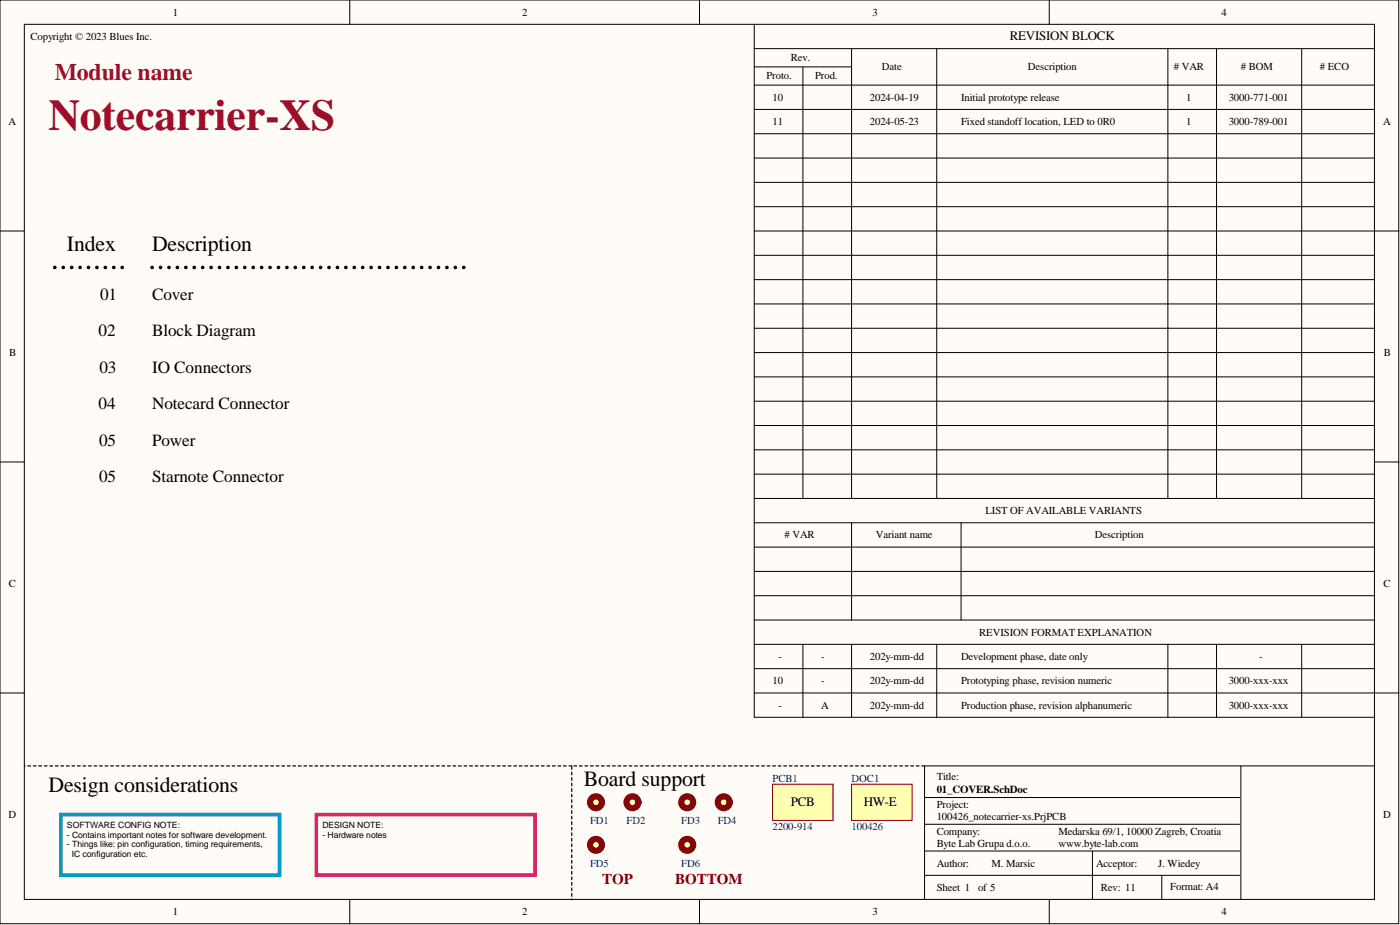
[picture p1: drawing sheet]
<svg xmlns="http://www.w3.org/2000/svg" width="292mm" height="193mm" viewBox="0 0 292 193" stroke-linecap="round" stroke-linejoin="round" font-family="sans-serif">
<g fill="#fffcf8" stroke="#000" stroke-width=".21">
<path d="M0 0h291.8v192.7h-291.8z"/>
<path d="M5.1 5.1h281.7v182.5h-281.7z"/>
</g>
<g fill="none" stroke="#000" stroke-width=".21">
<path d="M73 0v5.1M145.9 0v5.1M157.4 5.1v144.5h129.4M157.4 10.1h129.4M157.4 14h20.3M157.4 17.8h129.4M167.5 14v90M177.7 10.1v93.9M195.4 10.1v93.9M218.9 0v5.1M243.7 10.1v93.9M253.8 10.1v93.9"/>
<path d="M271.6 10.1v93.9M157.4 22.8h129.4M157.4 27.9h129.4M157.4 33h129.4M157.4 38h129.4M0 48.2h5.1M157.4 48.2h134.5M157.4 43.1h129.4M157.4 53.3h129.4M157.4 58.3h129.4M157.4 63.4h129.4M157.4 68.5h129.4"/>
<path d="M157.4 73.6h129.4M157.4 78.6h129.4M0 96.4h5.1M157.4 83.7h129.4M157.4 88.8h129.4M157.4 93.8h129.4M157.4 98.9h129.4M286.8 96.4h5.1M157.4 104h129.4M157.4 114.1h129.4M157.4 119.2h129.4M157.4 109.1h129.4"/>
<path d="M177.7 109.1v20.2M200.5 109.1v20.2M157.4 124.3h129.4M157.4 134.4h129.4M157.4 139.5h129.4M157.4 129.3h129.4M167.5 134.4v15.2M177.7 134.4v15.2M195.4 134.4v15.2M243.7 134.4v15.2M253.8 134.4v15.2M271.6 134.4v15.2"/>
<path d="M0 144.6h5.1M157.4 144.6h134.5M258.9 159.8v27.9M286.8 159.8h-93.9v27.9M192.9 166.4h65.7M192.9 172h65.7M192.9 177.5h65.7M227.9 177.5v10.2M73 187.7v5.1M145.9 187.7v5.1M192.9 182.6h65.7M218.9 187.7v5.1"/>
<path d="M242.4 182.6v5.1"/>
</g>
<path d="M12.7 169.9h45.6v12.7h-45.6z" fill="none" stroke="#009cca" stroke-width=".76"/>
<path d="M66 169.9h45.6v12.7h-45.6z" fill="none" stroke="#da2467" stroke-width=".76"/>
<path d="M124.4 167.4h1.2" fill="none" stroke="#000" stroke-width=".25"/>
<circle cx="124.3" cy="167.4" r="1.24" fill="#ffffb0" stroke="#800000" stroke-width="1.3"/>
<path d="M132 167.4h1.3" fill="none" stroke="#000" stroke-width=".25"/>
<circle cx="132" cy="167.4" r="1.24" fill="#ffffb0" stroke="#800000" stroke-width="1.3"/>
<path d="M192.9 159.8h-73.6v27.9" fill="none" stroke="#000" stroke-width=".25" stroke-dasharray=".6 .6"/>
<path d="M124.4 176.3h1.2" fill="none" stroke="#000" stroke-width=".25"/>
<circle cx="124.3" cy="176.2" r="1.24" fill="#ffffb0" stroke="#800000" stroke-width="1.3"/>
<g fill="#ffffb0" stroke="#800000" stroke-width=".21">
<path d="M161.2 163.6h12.6v7.5h-12.6z"/>
<path d="M177.7 163.6h12.6v7.5h-12.6z"/>
</g>
<path d="M119.3 159.8h-114.2" fill="none" stroke="#000" stroke-width=".25" stroke-dasharray=".6 .6"/>
<path d="M143.4 167.4h1.3" fill="none" stroke="#000" stroke-width=".25"/>
<circle cx="143.4" cy="167.4" r="1.24" fill="#ffffb0" stroke="#800000" stroke-width="1.3"/>
<path d="M151 167.4h1.3" fill="none" stroke="#000" stroke-width=".25"/>
<circle cx="151" cy="167.4" r="1.24" fill="#ffffb0" stroke="#800000" stroke-width="1.3"/>
<path d="M143.4 176.3h1.3" fill="none" stroke="#000" stroke-width=".25"/>
<circle cx="143.4" cy="176.2" r="1.24" fill="#ffffb0" stroke="#800000" stroke-width="1.3"/>
<path d="M11.4 55.8h15.3M31.7 55.8h66" fill="none" stroke="#000" stroke-width=".76" stroke-dasharray="0 1.7"/>
<text font-size="9.2" fill="#9e0e29" x="10.2" y="27.2">Notecarrier-XS</text>
<text font-size="4.9" fill="#9e0e29" x="11.4" y="16.7">Module name</text>
<g font-size="4.5">
<text x="14" y="52.3">Index</text>
<text x="31.7" y="52.3">Description</text>
<text x="10.2" y="165.2">Design considerations</text>
<text x="121.8" y="163.9">Board support</text>
</g>
<g font-size="3.6">
<text x="20.9" y="62.6">01</text>
<text x="31.7" y="62.6">Cover</text>
<text x="20.6" y="70.2">02</text>
<text x="31.7" y="70.2">Block Diagram</text>
<text x="20.7" y="77.8">03</text>
<text x="31.7" y="77.8">IO Connectors</text>
<text x="20.6" y="85.4">04</text>
<text x="31.7" y="85.4">Notecard Connector</text>
<text x="20.7" y="93">05</text>
<text x="31.7" y="93">Power</text>
<text x="20.7" y="100.6">05</text>
<text x="31.7" y="100.6">Starnote Connector</text>
</g>
<g font-size="3.1" fill="#800000">
<text x="125.6" y="184.4">TOP</text>
<text x="140.9" y="184.4">BOTTOM</text>
</g>
<g font-size="2.7">
<text x="210.7" y="8.3">REVISION BLOCK</text>
<text x="165" y="168.1">PCB</text>
<text x="180.2" y="168.1">HW-E</text>
</g>
<text font-size="2.3" x="195.4" y="165.3">01_COVER.SchDoc</text>
<g font-size="2.2">
<text x="36.1" y="3.3">1</text>
<text x="108.9" y="3.3">2</text>
<text x="182" y="3.3">3</text>
<text x="254.9" y="3.3">4</text>
<text x="6.3" y="8.3">Copyright © 2023 Blues Inc.</text>
<text x="159.9" y="16.4">Proto.</text>
<text x="165" y="12.6">Rev.</text>
<text x="170.1" y="16.4">Prod.</text>
<text x="184" y="14.7">Date</text>
<text x="214.5" y="14.7">Description</text>
<text x="244.9" y="14.7"># VAR</text>
<text x="258.9" y="14.7"># BOM</text>
<text x="275.4" y="14.7"># ECO</text>
<text x="161.2" y="21">10</text>
<text x="181.5" y="21">2024-04-19</text>
<text x="200.5" y="21">Initial prototype release</text>
<text x="247.5" y="21">1</text>
<text x="256.4" y="21">3000-771-001</text>
<text x="1.8" y="26.1">A</text>
<text x="161.2" y="26.1">11</text>
<text x="181.5" y="26.1">2024-05-23</text>
<text x="200.5" y="26.1">Fixed standoff location, LED to 0R0</text>
<text x="247.5" y="26.1">1</text>
<text x="256.4" y="26.1">3000-789-001</text>
<text x="288.6" y="26.1">A</text>
<text x="1.9" y="74.3">B</text>
<text x="288.7" y="74.3">B</text>
<text x="205.6" y="107.2">LIST OF AVAILABLE VARIANTS</text>
<text x="163.7" y="112.3"># VAR</text>
<text x="182.8" y="112.3">Variant name</text>
<text x="228.4" y="112.3">Description</text>
<text x="1.9" y="122.5">C</text>
<text x="288.7" y="122.5">C</text>
<text x="162.4" y="137.7">-</text>
<text x="171.3" y="137.7">-</text>
<text x="181.5" y="137.7">202y-mm-dd</text>
<text x="200.5" y="137.7">Development phase, date only</text>
<text x="204.3" y="132.6">REVISION FORMAT EXPLANATION</text>
<text x="262.7" y="137.7">-</text>
<text x="161.2" y="142.8">10</text>
<text x="171.3" y="142.8">-</text>
<text x="181.5" y="142.8">202y-mm-dd</text>
<text x="200.5" y="142.8">Prototyping phase, revision numeric</text>
<text x="256.4" y="142.8">3000-xxx-xxx</text>
<text x="162.4" y="147.8">-</text>
<text x="171.3" y="147.8">A</text>
<text x="181.5" y="147.8">202y-mm-dd</text>
<text x="200.5" y="147.8">Production phase, revision alphanumeric</text>
<text x="256.4" y="147.8">3000-xxx-xxx</text>
<text x="195.4" y="162.8">Title:</text>
<text x="1.8" y="170.6">D</text>
<text x="195.4" y="168.6">Project:</text>
<text x="195.4" y="171.2">100426_notecarrier-xs.PrjPCB</text>
<text x="288.6" y="170.6">D</text>
<text x="195.4" y="174.2">Company:</text>
<text x="195.4" y="176.7">Byte Lab Grupa d.o.o.</text>
<text x="220.8" y="174.2">Medarska 69/1, 10000 Zagreb, Croatia</text>
<text x="220.8" y="176.7">www.byte-lab.com</text>
<text x="195.4" y="185.9">Sheet 1</text>
<text x="195.4" y="180.8">Author:</text>
<text x="204.1" y="185.9">of 5</text>
<text x="206.9" y="180.8">M. Marsic</text>
<text x="228.7" y="180.8">Acceptor:</text>
<text x="229.7" y="185.9">Rev: 11</text>
<text x="241.6" y="180.8">J. Wiedey</text>
<text x="244.2" y="185.6">Format: A4</text>
<text x="36.1" y="190.9">1</text>
<text x="108.9" y="190.9">2</text>
<text x="182" y="190.9">3</text>
<text x="254.9" y="190.9">4</text>
</g>
<g font-size="2.2" fill="#000080">
<text x="161.2" y="163">PCB1</text>
<text x="177.7" y="163">DOC1</text>
<text x="123.1" y="171.9">FD1</text>
<text x="130.7" y="171.9">FD2</text>
<text x="142.1" y="171.9">FD3</text>
<text x="149.8" y="171.9">FD4</text>
<text x="161.2" y="173.2">2200-914</text>
<text x="177.7" y="173.2">100426</text>
<text x="123.1" y="180.8">FD5</text>
<text x="142.1" y="180.8">FD6</text>
</g>
<g font-size="1.8">
<text x="14" y="172.8">SOFTWARE CONFIG NOTE:</text>
<text x="67.3" y="172.8">DESIGN NOTE:</text>
<text x="14" y="174.8">- Contains important notes for software development.</text>
<text x="14" y="176.8">- Things like: pin configuration, timing requirements,</text>
<text x="15" y="178.8">IC configuration etc.</text>
<text x="67.3" y="174.8">- Hardware notes</text>
</g>
</svg>
